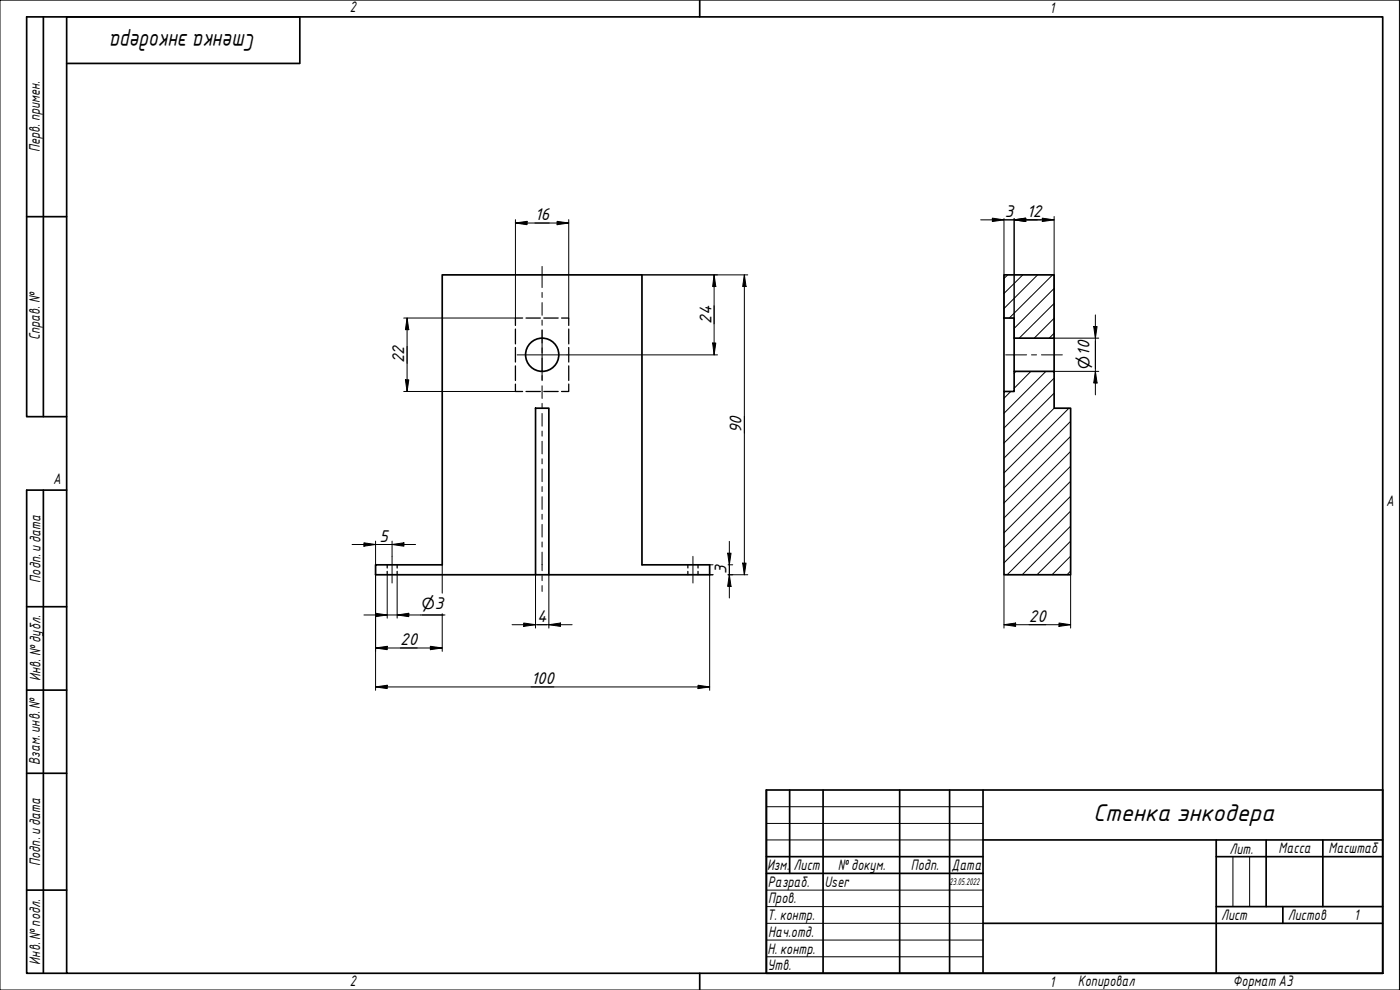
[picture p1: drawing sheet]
<svg xmlns="http://www.w3.org/2000/svg" width="420mm" height="297mm" viewBox="0 0 420 297" stroke-linecap="round" stroke-linejoin="round" font-family="sans-serif">
<g fill="none" stroke="#000" stroke-width=".3">
<path d="M302.5 82.5l-1.2 1.1M307 82.5l-5.7 5.6M311.4 82.5l-10.1 10.1M315.9 82.5l-13 12.9M316.4 100l-1.5 1.5M316.4 95.5l-6 6M316.4 91l-10.5 10.5M316.4 86.5l-12 12M303.3 117.5l-2 2M304.9 111.4l-.5 .6M309.4 111.4l-5 5.1M313.9 111.4l-12.6 12.6"/>
<path d="M316.4 118l-15.1 15M316.4 113.5l-15.1 14.9M316.4 122.5l-15.1 15M320.8 122.5l-19.5 19.4M321.3 139.9l-20 20M321.3 135.4l-20 20M321.3 130.9l-20 20M321.3 126.4l-20 20M321.3 157.8l-14.5 14.7M321.3 153.3l-19 19.2M321.3 148.9l-20 20M321.3 144.4l-20 20"/>
<path d="M321.3 171.3l-1.1 1.2M321.3 166.9l-5.6 5.6M321.3 162.4l-10.1 10.1"/>
</g>
<g fill="none" stroke="#000" stroke-width=".51">
<path d="M301.3 82.5h15.1v19h-12v-6.1h-3.1zM301.3 95.4v22.1M304.4 111.4h12v11.1h4.9v50h-20v-55h3.1zM304.4 101.5v9.9M316.4 101.5v9.9M160.7 122.5h4v50h-4zM160.7 172.5h-48v-3h20v-87h60v87h20.3v3h-48.3"/>
<circle cx="162.7" cy="106.4" r="5"/>
</g>
<g fill="none" stroke="#000" stroke-width=".38">
<path d="M154.7 98.7v4.5M156.8 95.4h-2.1v2.2M157.9 95.4h4.3M163.2 95.4h4.3M168.5 95.4h2.2v2.2M170.7 98.7v4.5M154.7 115.2v2.3h2.1M154.7 104.3v4.3M154.7 109.8v4.4M157.9 117.5h4.3M163.2 117.5h4.3M170.7 115.2v2.3h-2.2"/>
<path d="M170.7 104.3v4.3M170.7 109.8v4.4M116.2 169.5v.9M116.2 171.4v1.1M119.2 169.5v.9M119.2 171.4v1.1M206.4 169.5v.9M206.4 171.4v1.1M209.5 169.5v.9M209.5 171.4v1.1"/>
</g>
<path d="M20 5.1h395v286.9h-395zM210 0v5.1M210 292v5" fill="none" stroke="#000" stroke-width=".51"/>
<path d="M0 0h420v297h-420z" fill="none" stroke="#000" stroke-width=".3"/>
<g fill="none" stroke="#000" stroke-width=".51">
<path d="M230 237h185v55h-185zM237 237v25.1M247 237v55M270 237v55M285 237v55M295 237v55M230 257h65M295 252h120M365 257h50M365 252v40M380 252v20M397 252v20"/>
<path d="M230 262.1h65M295 277h120M365 272h50M385 272v5"/>
</g>
<path d="M230 242h65M230 247.1h65M230 252h65M370 257v15M375 257v15M230 267.1h65M230 272h65M230 277h65M230 282.1h65M230 287.1h65" fill="none" stroke="#000" stroke-width=".3"/>
<path d="M13 5.1v119.9M20 19h70v-13.9h-82v119.9h12M8 65h12M13 147.1v144.9M20 147.1h-12v144.9h12M8 182h12M8 207.1h12M8 232h12M8 267.1h12" fill="none" stroke="#000" stroke-width=".51"/>
<g fill="none" stroke="#000" stroke-width=".3">
<path d="M162.7 79.9v6.4M162.7 87.7v1.6M162.7 90.8v3.8M162.7 96.1v1.5M162.7 99.1v3.8M162.7 104.4v1.5M162.7 107.4v3.8M162.7 112.7v1.5M162.7 115.7v3.9M301.8 106.5h6.3M309.6 106.5h1.5M312.5 106.5h6.3"/>
<path d="M162.7 121v1.5M162.7 124.1v3.8M162.7 129.3v1.6M162.7 132.4v3.8M162.7 137.7v1.5M162.7 140.7v3.8M162.7 146v1.5M162.7 149v3.8M162.7 154.3v1.5M162.7 157.3v3.8M117.7 166.9v8M162.7 162.6v1.5"/>
<path d="M162.7 165.7v5.5M162.7 172.7v1.5M162.7 175.7v1.8M208 166.9v8"/>
</g>
<path d="M162.7 98.9v15.1M155.2 106.5h15" fill="none" stroke="#000" stroke-width=".3"/>
<g fill="none" stroke="#000" stroke-width=".3">
<path d="M154.7 66.9l3.5-.5v1zM154.7 66.9h16M154.7 65.9v29.5h-33.5M167.2 66.4l3.5 .5-3.5 .5zM170.7 65.9v29.5M294.3 66h22.1M297.8 65.5l3.5 .5-3.5 .5zM301.3 65.6v29.8M304.4 66l3.4-.5v1zM304.4 65.6v35.9M307.7 65.5l-3.3 .5 3.4 .5v-.9M312.8 65.5l3.6 .5-3.6 .5z"/>
<path d="M316.4 64.9v36.6h13.4M122.2 95.4l.5 3.5h-1zM122.2 95.4v22.1M192.7 82.5h31.7M214.3 82.5l.5 3.5h-.9zM214.3 82.5v24M223.4 82.5l.5 3.5h-1zM223.4 82.5v90M328.2 98h1l-.5 3.5zM328.7 94.5v24M121.2 117.5h33.5M121.7 114h1l-.5 3.5z"/>
<path d="M170.2 106.5h45.1M213.9 102.9h.9l-.5 3.6zM316.4 111.4h13.4M328.7 111.4l.5 3.5h-1zM105.7 163.4h19M109.2 162.9l3.5 .5-3.5 .5zM112.7 162.4v44.7M116.2 172.5v13M117.7 163.4l3.5-.5v1zM117.7 162.4v4.5M119.2 172.5v13M132.7 169.5v8.5"/>
<path d="M160.7 172.5v16M164.7 172.5v16M213 169.5h1M214 172.5h-1v34.6M218.4 166h1l-.5 3.5zM218.5 172.5h5.9M218.5 169.5h1.4M218.9 172.5l.5 3.4h-1zM218.9 162.4v17M222.9 169h1l-.5 3.5zM301.3 172.5v16M321.3 172.5v16"/>
<path d="M109.2 184.5h24.3M112.7 184l3.5 .5-3.5 .5zM112.7 194.4l3.5-.5v1zM112.7 194.4h20M119.2 184.5l3.5-.5v1zM129.2 193.9l3.5 .5-3.5 .5zM132.7 184.1v11.3M153.7 187.4h18M157.2 186.9l3.5 .5-3.5 .5zM164.7 187.4l3.5-.5v1zM301.3 187.4l3.5-.5v1zM301.3 187.4h20"/>
<path d="M317.8 186.9l3.5 .5-3.5 .5zM112.7 206.1l3.5-.5v1zM112.7 206.1h100.3M209.5 205.6l3.5 .5-3.5 .5z"/>
</g>
<g fill="#000">
<path d="M154.7 66.9l3.5-.5v1z" fill-rule="evenodd"/>
<path d="M167.2 66.4l3.5 .5-3.5 .5z" fill-rule="evenodd"/>
<path d="M297.8 65.5l3.5 .5-3.5 .5z" fill-rule="evenodd"/>
<path d="M304.4 66l3.4-.5v1z" fill-rule="evenodd"/>
<path d="M304.4 66l3.4-.5v1z" fill-rule="evenodd"/>
<path d="M312.8 65.5l3.6 .5-3.6 .5z" fill-rule="evenodd"/>
<path d="M122.2 95.4l.5 3.5h-1z" fill-rule="evenodd"/>
<path d="M214.3 82.5l.5 3.5h-.9z" fill-rule="evenodd"/>
<path d="M223.4 82.5l.5 3.5h-1z" fill-rule="evenodd"/>
<path d="M328.2 98h1l-.5 3.5z" fill-rule="evenodd"/>
<path d="M121.7 114h1l-.5 3.5z" fill-rule="evenodd"/>
<path d="M213.9 102.9h.9l-.5 3.6z" fill-rule="evenodd"/>
<path d="M328.7 111.4l.5 3.5h-1z" fill-rule="evenodd"/>
<path d="M109.2 162.9l3.5 .5-3.5 .5z" fill-rule="evenodd"/>
<path d="M117.7 163.4l3.5-.5v1z" fill-rule="evenodd"/>
<path d="M218.4 166h1l-.5 3.5z" fill-rule="evenodd"/>
<path d="M218.9 172.5l.5 3.4h-1z" fill-rule="evenodd"/>
<path d="M222.9 169h1l-.5 3.5z" fill-rule="evenodd"/>
<path d="M112.7 184l3.5 .5-3.5 .5z" fill-rule="evenodd"/>
<path d="M112.7 194.4l3.5-.5v1z" fill-rule="evenodd"/>
<path d="M119.2 184.5l3.5-.5v1z" fill-rule="evenodd"/>
<path d="M129.2 193.9l3.5 .5-3.5 .5z" fill-rule="evenodd"/>
<path d="M157.2 186.9l3.5 .5-3.5 .5z" fill-rule="evenodd"/>
<path d="M164.7 187.4l3.5-.5v1z" fill-rule="evenodd"/>
<path d="M301.3 187.4l3.5-.5v1z" fill-rule="evenodd"/>
<path d="M317.8 186.9l3.5 .5-3.5 .5z" fill-rule="evenodd"/>
<path d="M112.7 206.1l3.5-.5v1z" fill-rule="evenodd"/>
<path d="M209.5 205.6l3.5 .5-3.5 .5z" fill-rule="evenodd"/>
</g>
<g font-size="7">
<text x="76.7" y="10.3" transform="rotate(180 76.7 10.3)">Стенка энкодера</text>
<text x="328" y="246.2">Стенка энкодера</text>
</g>
<g font-size="4.9">
<text x="301.6" y="65.1">3</text>
<text x="308.2" y="65.1">12</text>
<text x="160.5" y="66">16</text>
<text x="213.5" y="97.1" transform="rotate(-90 213.5 97.1)">24</text>
<text x="121.3" y="109" transform="rotate(-90 121.3 109)">22</text>
<text x="222.5" y="130" transform="rotate(-90 222.5 130)">90</text>
<text x="113.9" y="162.5">5</text>
<text x="218" y="172.2" transform="rotate(-90 218 172.2)">3</text>
<text x="161.2" y="186.5">4</text>
<text x="308.8" y="186.5">20</text>
<text x="120.1" y="193.6">20</text>
<text x="159.4" y="205.2">100</text>
</g>
<g font-size="4.6">
<text x="327" y="110.6" transform="rotate(-90 327 110.6)">⌀10</text>
<text x="126.6" y="182.7">⌀3</text>
</g>
<g font-size="4.4">
<text x="105" y="3.7">2</text>
<text x="315" y="3.8">1</text>
<text x="11.9" y="45.6" transform="rotate(-90 11.9 45.6)">Перв. примен.</text>
<text x="12" y="102.2" transform="rotate(-90 12 102.2)">Справ. №</text>
<text x="16" y="145.2">A</text>
<text x="416" y="151.7">A</text>
<text x="12.2" y="174.8" transform="rotate(-90 12.2 174.8)">Подп. идата</text>
<text x="12.2" y="204.3" transform="rotate(-90 12.2 204.3)">Инв. №дубл.</text>
<text x="12" y="229.5" transform="rotate(-90 12 229.5)">Взам. инв. №</text>
<text x="369" y="256.1">Лит.</text>
<text x="383.7" y="256.1">Масса</text>
<text x="398.7" y="256.1">Масштаб</text>
<text x="12.1" y="259.8" transform="rotate(-90 12.1 259.8)">Подп. идата</text>
<text x="230.2" y="261.1">Изм.</text>
<text x="238.2" y="261.1">Лист</text>
<text x="251.5" y="261">№докум.</text>
<text x="273.4" y="261.2">Подп.</text>
<text x="285.6" y="261.2">Дата</text>
<text x="230.4" y="266.1">Разраб.</text>
<text x="247.4" y="266.1">User</text>
<text x="230.6" y="271.1">Пров.</text>
<text x="230.3" y="276.1">Т. контр.</text>
<text x="230.5" y="281.1">Нач.отд.</text>
<text x="366.5" y="276.1">Лист</text>
<text x="386.5" y="276.1">Листов</text>
<text x="406.4" y="276">1</text>
<text x="230.4" y="286.1">Н. контр.</text>
<text x="12.1" y="289.4" transform="rotate(-90 12.1 289.4)">Инв. №подл.</text>
<text x="230.3" y="291.1">Утв.</text>
<text x="105" y="295.9">2</text>
<text x="315" y="296.1">1</text>
<text x="323.5" y="295.8">Копировал</text>
<text x="370" y="295.8">Формат А3</text>
</g>
<text font-size="2.8" x="285" y="265.5">23.05.2022</text>
</svg>
